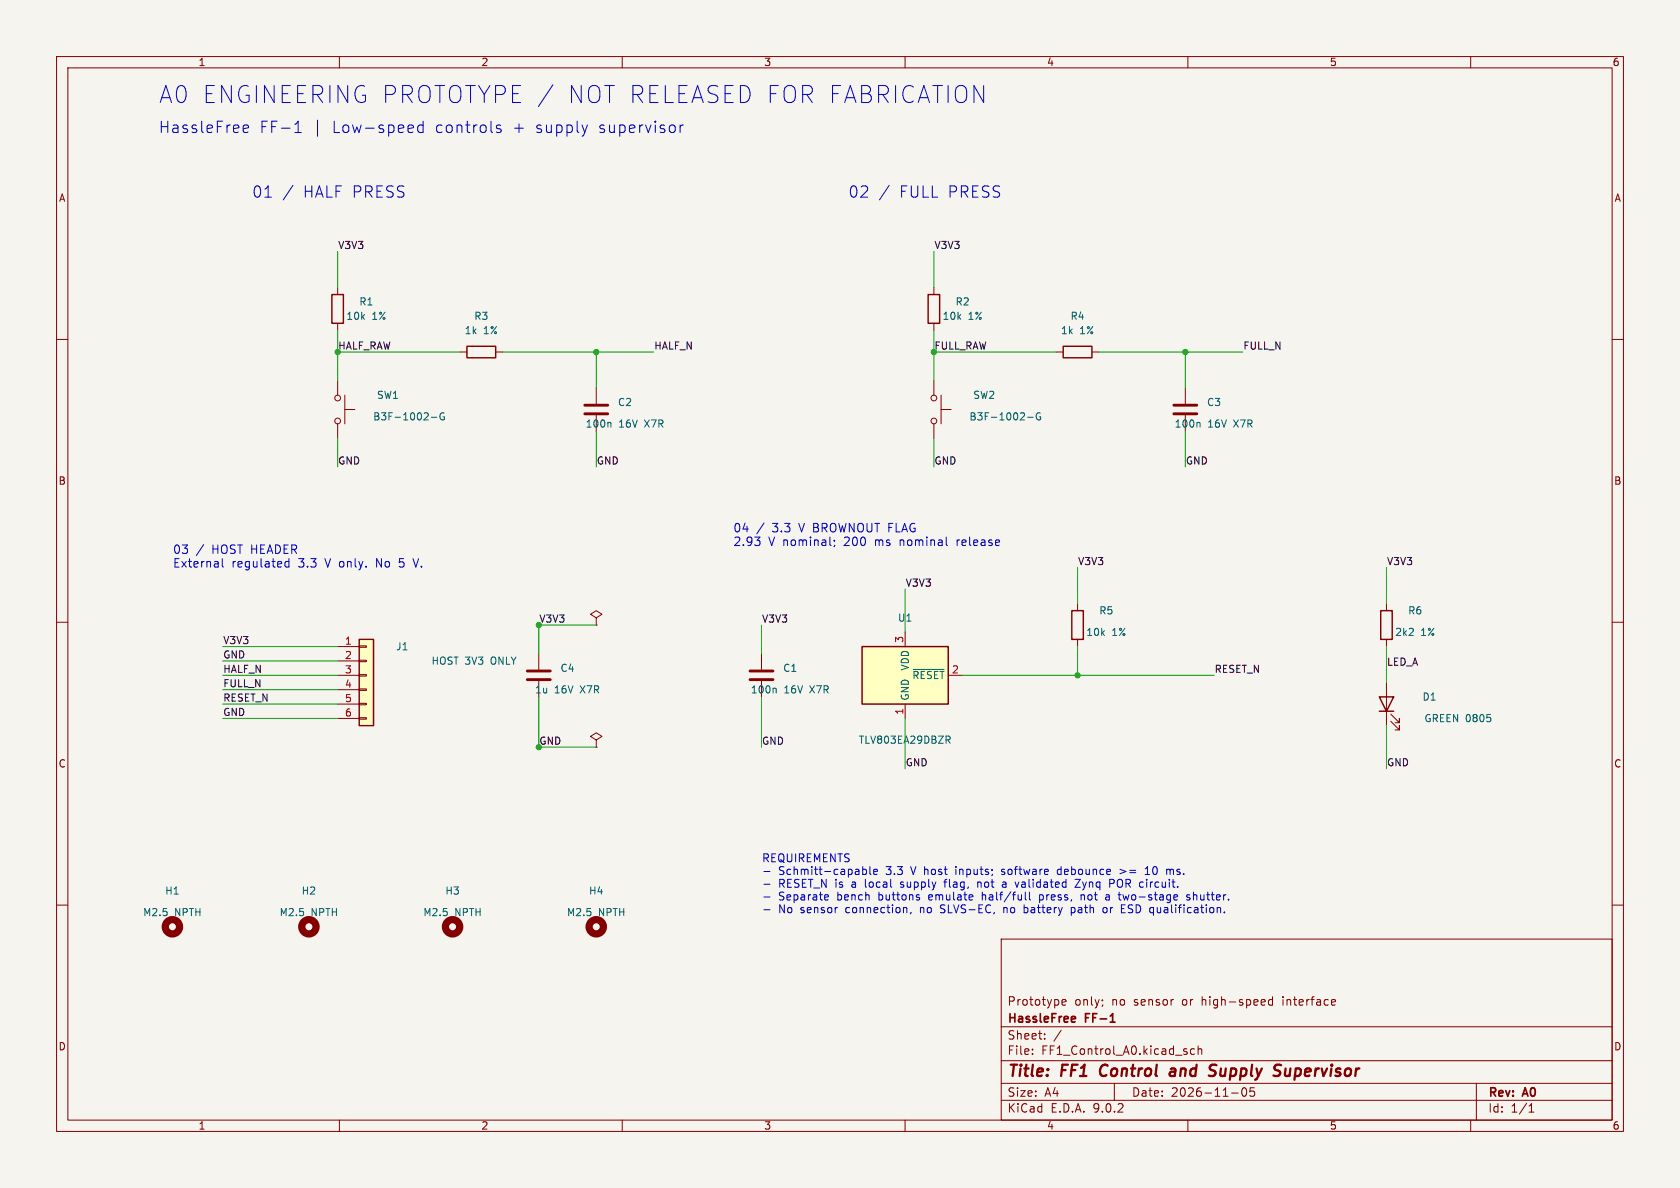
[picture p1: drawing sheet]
(kicad_sch (version 20250114) (generator "eeschema") (paper "A4") (title_block (title "FF1 Control and Supply Supervisor") (date "2026-11-05") (rev "A0") (company "HassleFree FF-1") (comment 1 "Prototype only; no sensor or high-speed interface")) (lib_symbols
(symbol "FF1:R"
  (pin_numbers (hide yes))
  (pin_names
   (offset 0))
  (exclude_from_sim no)
  (in_bom yes)
  (on_board yes)
  (property "Reference" "R" (at 2.032 0 90) (effects (font (size 1.27 1.27))))
  (property "Value" "R" (at 0 0 90) (effects (font (size 1.27 1.27))))
  (property "Footprint" "" (at -1.778 0 90) (effects (font (size 1.27 1.27)) (hide yes)))
  (property "Datasheet" "~" (at 0 0 0) (effects (font (size 1.27 1.27)) (hide yes)))
  (property "Description" "Resistor" (at 0 0 0) (effects (font (size 1.27 1.27)) (hide yes)))
  (symbol "R_0_1"
   (rectangle (start -1.016 -2.54) (end 1.016 2.54) (stroke (width 0.254) (type default)) (fill (type none))))
  (symbol "R_1_1"
   (pin passive line (at 0 3.81 270) (length 1.27) (name "~" (effects (font (size 1.27 1.27)))) (number "1" (effects (font (size 1.27 1.27)))))
   (pin passive line (at 0 -3.81 90) (length 1.27) (name "~" (effects (font (size 1.27 1.27)))) (number "2" (effects (font (size 1.27 1.27))))))
  (embedded_fonts no))
(symbol "FF1:C"
  (pin_numbers (hide yes))
  (pin_names
   (offset 0.254))
  (exclude_from_sim no)
  (in_bom yes)
  (on_board yes)
  (property "Reference" "C" (at 0.635 2.54 0) (effects (font (size 1.27 1.27)) (justify left)))
  (property "Value" "C" (at 0.635 -2.54 0) (effects (font (size 1.27 1.27)) (justify left)))
  (property "Footprint" "" (at 0.9652 -3.81 0) (effects (font (size 1.27 1.27)) (hide yes)))
  (property "Datasheet" "~" (at 0 0 0) (effects (font (size 1.27 1.27)) (hide yes)))
  (property "Description" "Unpolarized capacitor" (at 0 0 0) (effects (font (size 1.27 1.27)) (hide yes)))
  (symbol "C_0_1"
   (polyline (pts (xy -2.032 0.762) (xy 2.032 0.762)) (stroke (width 0.508) (type default)) (fill (type none)))
   (polyline (pts (xy -2.032 -0.762) (xy 2.032 -0.762)) (stroke (width 0.508) (type default)) (fill (type none))))
  (symbol "C_1_1"
   (pin passive line (at 0 3.81 270) (length 2.794) (name "~" (effects (font (size 1.27 1.27)))) (number "1" (effects (font (size 1.27 1.27)))))
   (pin passive line (at 0 -3.81 90) (length 2.794) (name "~" (effects (font (size 1.27 1.27)))) (number "2" (effects (font (size 1.27 1.27))))))
  (embedded_fonts no))
(symbol "FF1:LED"
  (pin_numbers (hide yes))
  (pin_names
   (offset 1.016) (hide yes))
  (exclude_from_sim no)
  (in_bom yes)
  (on_board yes)
  (property "Reference" "D" (at 0 2.54 0) (effects (font (size 1.27 1.27))))
  (property "Value" "LED" (at 0 -2.54 0) (effects (font (size 1.27 1.27))))
  (property "Footprint" "" (at 0 0 0) (effects (font (size 1.27 1.27)) (hide yes)))
  (property "Datasheet" "~" (at 0 0 0) (effects (font (size 1.27 1.27)) (hide yes)))
  (property "Description" "Light emitting diode" (at 0 0 0) (effects (font (size 1.27 1.27)) (hide yes)))
  (property "Sim.Pins" "1=K 2=A" (at 0 0 0) (effects (font (size 1.27 1.27)) (hide yes)))
  (symbol "LED_0_1"
   (polyline (pts (xy -3.048 -0.762) (xy -4.572 -2.286) (xy -3.81 -2.286) (xy -4.572 -2.286) (xy -4.572 -1.524)) (stroke (width 0) (type default)) (fill (type none)))
   (polyline (pts (xy -1.778 -0.762) (xy -3.302 -2.286) (xy -2.54 -2.286) (xy -3.302 -2.286) (xy -3.302 -1.524)) (stroke (width 0) (type default)) (fill (type none)))
   (polyline (pts (xy -1.27 0) (xy 1.27 0)) (stroke (width 0) (type default)) (fill (type none)))
   (polyline (pts (xy -1.27 -1.27) (xy -1.27 1.27)) (stroke (width 0.254) (type default)) (fill (type none)))
   (polyline (pts (xy 1.27 -1.27) (xy 1.27 1.27) (xy -1.27 0) (xy 1.27 -1.27)) (stroke (width 0.254) (type default)) (fill (type none))))
  (symbol "LED_1_1"
   (pin passive line (at -3.81 0 0) (length 2.54) (name "K" (effects (font (size 1.27 1.27)))) (number "1" (effects (font (size 1.27 1.27)))))
   (pin passive line (at 3.81 0 180) (length 2.54) (name "A" (effects (font (size 1.27 1.27)))) (number "2" (effects (font (size 1.27 1.27))))))
  (embedded_fonts no))
(symbol "FF1:SW_Push"
  (pin_numbers (hide yes))
  (pin_names
   (offset 1.016) (hide yes))
  (exclude_from_sim no)
  (in_bom yes)
  (on_board yes)
  (property "Reference" "SW" (at 1.27 2.54 0) (effects (font (size 1.27 1.27)) (justify left)))
  (property "Value" "SW_Push" (at 0 -1.524 0) (effects (font (size 1.27 1.27))))
  (property "Footprint" "" (at 0 5.08 0) (effects (font (size 1.27 1.27)) (hide yes)))
  (property "Datasheet" "~" (at 0 5.08 0) (effects (font (size 1.27 1.27)) (hide yes)))
  (property "Description" "Push button switch, generic, two pins" (at 0 0 0) (effects (font (size 1.27 1.27)) (hide yes)))
  (symbol "SW_Push_0_1"
   (circle (center -2.032 0) (radius 0.508) (stroke (width 0) (type default)) (fill (type none)))
   (polyline (pts (xy 0 1.27) (xy 0 3.048)) (stroke (width 0) (type default)) (fill (type none)))
   (circle (center 2.032 0) (radius 0.508) (stroke (width 0) (type default)) (fill (type none)))
   (polyline (pts (xy 2.54 1.27) (xy -2.54 1.27)) (stroke (width 0) (type default)) (fill (type none)))
   (pin passive line (at -5.08 0 0) (length 2.54) (name "1" (effects (font (size 1.27 1.27)))) (number "1" (effects (font (size 1.27 1.27)))))
   (pin passive line (at 5.08 0 180) (length 2.54) (name "2" (effects (font (size 1.27 1.27)))) (number "2" (effects (font (size 1.27 1.27))))))
  (embedded_fonts no))
(symbol "FF1:Conn_01x06"
  (pin_names
   (offset 1.016) (hide yes))
  (exclude_from_sim no)
  (in_bom yes)
  (on_board yes)
  (property "Reference" "J" (at 0 7.62 0) (effects (font (size 1.27 1.27))))
  (property "Value" "Conn_01x06" (at 0 -10.16 0) (effects (font (size 1.27 1.27))))
  (property "Footprint" "" (at 0 0 0) (effects (font (size 1.27 1.27)) (hide yes)))
  (property "Datasheet" "~" (at 0 0 0) (effects (font (size 1.27 1.27)) (hide yes)))
  (property "Description" "Generic connector, single row, 01x06, script generated (kicad-library-utils/schlib/autogen/connector/)" (at 0 0 0) (effects (font (size 1.27 1.27)) (hide yes)))
  (symbol "Conn_01x06_1_1"
   (rectangle (start -1.27 6.35) (end 1.27 -8.89) (stroke (width 0.254) (type default)) (fill (type background)))
   (rectangle (start -1.27 5.207) (end 0 4.953) (stroke (width 0.1524) (type default)) (fill (type none)))
   (rectangle (start -1.27 2.667) (end 0 2.413) (stroke (width 0.1524) (type default)) (fill (type none)))
   (rectangle (start -1.27 0.127) (end 0 -0.127) (stroke (width 0.1524) (type default)) (fill (type none)))
   (rectangle (start -1.27 -2.413) (end 0 -2.667) (stroke (width 0.1524) (type default)) (fill (type none)))
   (rectangle (start -1.27 -4.953) (end 0 -5.207) (stroke (width 0.1524) (type default)) (fill (type none)))
   (rectangle (start -1.27 -7.493) (end 0 -7.747) (stroke (width 0.1524) (type default)) (fill (type none)))
   (pin passive line (at -5.08 5.08 0) (length 3.81) (name "Pin_1" (effects (font (size 1.27 1.27)))) (number "1" (effects (font (size 1.27 1.27)))))
   (pin passive line (at -5.08 2.54 0) (length 3.81) (name "Pin_2" (effects (font (size 1.27 1.27)))) (number "2" (effects (font (size 1.27 1.27)))))
   (pin passive line (at -5.08 0 0) (length 3.81) (name "Pin_3" (effects (font (size 1.27 1.27)))) (number "3" (effects (font (size 1.27 1.27)))))
   (pin passive line (at -5.08 -2.54 0) (length 3.81) (name "Pin_4" (effects (font (size 1.27 1.27)))) (number "4" (effects (font (size 1.27 1.27)))))
   (pin passive line (at -5.08 -5.08 0) (length 3.81) (name "Pin_5" (effects (font (size 1.27 1.27)))) (number "5" (effects (font (size 1.27 1.27)))))
   (pin passive line (at -5.08 -7.62 0) (length 3.81) (name "Pin_6" (effects (font (size 1.27 1.27)))) (number "6" (effects (font (size 1.27 1.27))))))
  (embedded_fonts no))
(symbol "FF1:PWR_FLAG"
  (power)
  (pin_numbers (hide yes))
  (pin_names
   (offset 0) (hide yes))
  (exclude_from_sim no)
  (in_bom yes)
  (on_board yes)
  (property "Reference" "#FLG" (at 0 1.905 0) (effects (font (size 1.27 1.27)) (hide yes)))
  (property "Value" "PWR_FLAG" (at 0 3.81 0) (effects (font (size 1.27 1.27))))
  (property "Footprint" "" (at 0 0 0) (effects (font (size 1.27 1.27)) (hide yes)))
  (property "Datasheet" "~" (at 0 0 0) (effects (font (size 1.27 1.27)) (hide yes)))
  (property "Description" "Special symbol for telling ERC where power comes from" (at 0 0 0) (effects (font (size 1.27 1.27)) (hide yes)))
  (symbol "PWR_FLAG_0_0"
   (pin power_out line (at 0 0 90) (length 0) (name "~" (effects (font (size 1.27 1.27)))) (number "1" (effects (font (size 1.27 1.27))))))
  (symbol "PWR_FLAG_0_1"
   (polyline (pts (xy 0 0) (xy 0 1.27) (xy -1.016 1.905) (xy 0 2.54) (xy 1.016 1.905) (xy 0 1.27)) (stroke (width 0) (type default)) (fill (type none))))
  (embedded_fonts no))
(symbol "FF1:MountingHole"
  (pin_names
   (offset 1.016))
  (exclude_from_sim no)
  (in_bom no)
  (on_board yes)
  (property "Reference" "H" (at 0 5.08 0) (effects (font (size 1.27 1.27))))
  (property "Value" "MountingHole" (at 0 3.175 0) (effects (font (size 1.27 1.27))))
  (property "Footprint" "" (at 0 0 0) (effects (font (size 1.27 1.27)) (hide yes)))
  (property "Datasheet" "~" (at 0 0 0) (effects (font (size 1.27 1.27)) (hide yes)))
  (property "Description" "Mounting Hole without connection" (at 0 0 0) (effects (font (size 1.27 1.27)) (hide yes)))
  (symbol "MountingHole_0_1"
   (circle (center 0 0) (radius 1.27) (stroke (width 1.27) (type default)) (fill (type none))))
  (embedded_fonts no))
(symbol "FF1:TLV803EA29DBZR" (pin_names (offset 0.508)) (in_bom yes) (on_board yes)
(property "Reference" "U" (at 0 10.16 0) (effects (font (size 1.27 1.27))))
(property "Value" "TLV803EA29DBZR" (at 0 -10.16 0) (effects (font (size 1.27 1.27))))
(property "Footprint" "FF1:SOT-23" (at 0 0 0) (effects (font (size 1.27 1.27)) (hide yes)))
(property "Datasheet" "https://www.ti.com/lit/ds/symlink/tlv803e.pdf" (at 0 0 0) (effects (font (size 1.27 1.27)) (hide yes)))
(symbol "TLV803EA29DBZR_0_1" (rectangle (start -7.62 5.08) (end 7.62 -5.08) (stroke (width 0.254) (type default)) (fill (type background))))
(symbol "TLV803EA29DBZR_1_1"
(pin power_in line (at 0 7.62 270) (length 2.54) (name "VDD" (effects (font (size 1.27 1.27)))) (number "3" (effects (font (size 1.27 1.27)))))
(pin power_in line (at 0 -7.62 90) (length 2.54) (name "GND" (effects (font (size 1.27 1.27)))) (number "1" (effects (font (size 1.27 1.27)))))
(pin open_collector line (at 10.16 0 180) (length 2.54) (name "~{RESET}" (effects (font (size 1.27 1.27)))) (number "2" (effects (font (size 1.27 1.27))))))))
(symbol (lib_id "FF1:R") (at 59.69 54.61 0) (unit 1) (in_bom yes) (on_board yes) (dnp no)(property "Reference" "R1" (at 64.77 53.34 0) (effects (font (size 1.27 1.27))))(property "Value" "10k 1%" (at 64.77 55.88 0) (effects (font (size 1.27 1.27))))(property "Footprint" "FF1:R_0603_1608Metric" (at 59.69 54.61 0) (effects (font (size 1.27 1.27)) (hide yes)))(property "Datasheet" "" (at 59.69 54.61 0) (effects (font (size 1.27 1.27)) (hide yes))))
(symbol (lib_id "FF1:SW_Push") (at 59.69 72.39 270) (unit 1) (in_bom yes) (on_board yes) (dnp no)(property "Reference" "SW1" (at 68.58 69.85 90) (effects (font (size 1.27 1.27))))(property "Value" "B3F-1002-G" (at 72.39 73.66 90) (effects (font (size 1.27 1.27))))(property "Footprint" "FF1:SW_TH_Tactile_Omron_B3F-10xx" (at 59.69 72.39 90) (effects (font (size 1.27 1.27)) (hide yes)))(property "Datasheet" "https://components.omron.com/system/files/2023-01/datasheet_pdf/A070-E1.pdf" (at 59.69 72.39 90) (effects (font (size 1.27 1.27)) (hide yes))))
(symbol (lib_id "FF1:R") (at 85.09 62.23 90) (unit 1) (in_bom yes) (on_board yes) (dnp no)(property "Reference" "R3" (at 85.09 55.88 90) (effects (font (size 1.27 1.27))))(property "Value" "1k 1%" (at 85.09 58.42 90) (effects (font (size 1.27 1.27))))(property "Footprint" "FF1:R_0603_1608Metric" (at 85.09 62.23 90) (effects (font (size 1.27 1.27)) (hide yes)))(property "Datasheet" "" (at 85.09 62.23 90) (effects (font (size 1.27 1.27)) (hide yes))))
(symbol (lib_id "FF1:C") (at 105.41 72.39 0) (unit 1) (in_bom yes) (on_board yes) (dnp no)(property "Reference" "C2" (at 110.49 71.12 0) (effects (font (size 1.27 1.27))))(property "Value" "100n 16V X7R" (at 110.49 74.93 0) (effects (font (size 1.27 1.27))))(property "Footprint" "FF1:C_0603_1608Metric" (at 105.41 72.39 0) (effects (font (size 1.27 1.27)) (hide yes)))(property "Datasheet" "" (at 105.41 72.39 0) (effects (font (size 1.27 1.27)) (hide yes))))
(wire (pts (xy 59.69 44.45) (xy 59.69 50.8)) (stroke (width 0) (type default)))
(label "V3V3" (at 59.69 44.45 0) (effects (font (size 1.27 1.27)) (justify left bottom)))
(wire (pts (xy 59.69 58.42) (xy 59.69 62.23)) (stroke (width 0) (type default)))
(wire (pts (xy 59.69 62.23) (xy 59.69 67.31)) (stroke (width 0) (type default)))
(junction (at 59.69 62.23) (diameter 0) (color 0 0 0 0))
(label "HALF_RAW" (at 59.69 62.23 0) (effects (font (size 1.27 1.27)) (justify left bottom)))
(wire (pts (xy 59.69 62.23) (xy 81.28 62.23)) (stroke (width 0) (type default)))
(wire (pts (xy 88.9 62.23) (xy 105.41 62.23)) (stroke (width 0) (type default)))
(wire (pts (xy 105.41 62.23) (xy 115.57 62.23)) (stroke (width 0) (type default)))
(junction (at 105.41 62.23) (diameter 0) (color 0 0 0 0))
(label "HALF_N" (at 115.57 62.23 0) (effects (font (size 1.27 1.27)) (justify left bottom)))
(wire (pts (xy 105.41 62.23) (xy 105.41 68.58)) (stroke (width 0) (type default)))
(wire (pts (xy 105.41 76.2) (xy 105.41 82.55)) (stroke (width 0) (type default)))
(label "GND" (at 105.41 82.55 0) (effects (font (size 1.27 1.27)) (justify left bottom)))
(wire (pts (xy 59.69 77.47) (xy 59.69 82.55)) (stroke (width 0) (type default)))
(label "GND" (at 59.69 82.55 0) (effects (font (size 1.27 1.27)) (justify left bottom)))
(text "01 / HALF PRESS" (at 44.45 33.02 0) (effects (font (size 2 2)) (justify left top)))
(symbol (lib_id "FF1:R") (at 165.1 54.61 0) (unit 1) (in_bom yes) (on_board yes) (dnp no)(property "Reference" "R2" (at 170.18 53.34 0) (effects (font (size 1.27 1.27))))(property "Value" "10k 1%" (at 170.18 55.88 0) (effects (font (size 1.27 1.27))))(property "Footprint" "FF1:R_0603_1608Metric" (at 165.1 54.61 0) (effects (font (size 1.27 1.27)) (hide yes)))(property "Datasheet" "" (at 165.1 54.61 0) (effects (font (size 1.27 1.27)) (hide yes))))
(symbol (lib_id "FF1:SW_Push") (at 165.1 72.39 270) (unit 1) (in_bom yes) (on_board yes) (dnp no)(property "Reference" "SW2" (at 173.99 69.85 90) (effects (font (size 1.27 1.27))))(property "Value" "B3F-1002-G" (at 177.8 73.66 90) (effects (font (size 1.27 1.27))))(property "Footprint" "FF1:SW_TH_Tactile_Omron_B3F-10xx" (at 165.1 72.39 90) (effects (font (size 1.27 1.27)) (hide yes)))(property "Datasheet" "https://components.omron.com/system/files/2023-01/datasheet_pdf/A070-E1.pdf" (at 165.1 72.39 90) (effects (font (size 1.27 1.27)) (hide yes))))
(symbol (lib_id "FF1:R") (at 190.5 62.23 90) (unit 1) (in_bom yes) (on_board yes) (dnp no)(property "Reference" "R4" (at 190.5 55.88 90) (effects (font (size 1.27 1.27))))(property "Value" "1k 1%" (at 190.5 58.42 90) (effects (font (size 1.27 1.27))))(property "Footprint" "FF1:R_0603_1608Metric" (at 190.5 62.23 90) (effects (font (size 1.27 1.27)) (hide yes)))(property "Datasheet" "" (at 190.5 62.23 90) (effects (font (size 1.27 1.27)) (hide yes))))
(symbol (lib_id "FF1:C") (at 209.55 72.39 0) (unit 1) (in_bom yes) (on_board yes) (dnp no)(property "Reference" "C3" (at 214.63 71.12 0) (effects (font (size 1.27 1.27))))(property "Value" "100n 16V X7R" (at 214.63 74.93 0) (effects (font (size 1.27 1.27))))(property "Footprint" "FF1:C_0603_1608Metric" (at 209.55 72.39 0) (effects (font (size 1.27 1.27)) (hide yes)))(property "Datasheet" "" (at 209.55 72.39 0) (effects (font (size 1.27 1.27)) (hide yes))))
(wire (pts (xy 165.1 44.45) (xy 165.1 50.8)) (stroke (width 0) (type default)))
(label "V3V3" (at 165.1 44.45 0) (effects (font (size 1.27 1.27)) (justify left bottom)))
(wire (pts (xy 165.1 58.42) (xy 165.1 62.23)) (stroke (width 0) (type default)))
(wire (pts (xy 165.1 62.23) (xy 165.1 67.31)) (stroke (width 0) (type default)))
(junction (at 165.1 62.23) (diameter 0) (color 0 0 0 0))
(label "FULL_RAW" (at 165.1 62.23 0) (effects (font (size 1.27 1.27)) (justify left bottom)))
(wire (pts (xy 165.1 62.23) (xy 186.69 62.23)) (stroke (width 0) (type default)))
(wire (pts (xy 194.31 62.23) (xy 209.55 62.23)) (stroke (width 0) (type default)))
(wire (pts (xy 209.55 62.23) (xy 219.71 62.23)) (stroke (width 0) (type default)))
(junction (at 209.55 62.23) (diameter 0) (color 0 0 0 0))
(label "FULL_N" (at 219.71 62.23 0) (effects (font (size 1.27 1.27)) (justify left bottom)))
(wire (pts (xy 209.55 62.23) (xy 209.55 68.58)) (stroke (width 0) (type default)))
(wire (pts (xy 209.55 76.2) (xy 209.55 82.55)) (stroke (width 0) (type default)))
(label "GND" (at 209.55 82.55 0) (effects (font (size 1.27 1.27)) (justify left bottom)))
(wire (pts (xy 165.1 77.47) (xy 165.1 82.55)) (stroke (width 0) (type default)))
(label "GND" (at 165.1 82.55 0) (effects (font (size 1.27 1.27)) (justify left bottom)))
(text "02 / FULL PRESS" (at 149.86 33.02 0) (effects (font (size 2 2)) (justify left top)))
(symbol (lib_id "FF1:Conn_01x06") (at 64.77 119.38 0) (unit 1) (in_bom yes) (on_board yes) (dnp no)(property "Reference" "J1" (at 71.12 114.3 0) (effects (font (size 1.27 1.27))))(property "Value" "HOST 3V3 ONLY" (at 83.82 116.84 0) (effects (font (size 1.27 1.27))))(property "Footprint" "FF1:PinHeader_1x06_P2.54mm_Vertical" (at 64.77 119.38 0) (effects (font (size 1.27 1.27)) (hide yes)))(property "Datasheet" "" (at 64.77 119.38 0) (effects (font (size 1.27 1.27)) (hide yes))))
(wire (pts (xy 39.37 114.3) (xy 59.69 114.3)) (stroke (width 0) (type default)))
(label "V3V3" (at 39.37 114.3 0) (effects (font (size 1.27 1.27)) (justify left bottom)))
(wire (pts (xy 39.37 116.84) (xy 59.69 116.84)) (stroke (width 0) (type default)))
(label "GND" (at 39.37 116.84 0) (effects (font (size 1.27 1.27)) (justify left bottom)))
(wire (pts (xy 39.37 119.38) (xy 59.69 119.38)) (stroke (width 0) (type default)))
(label "HALF_N" (at 39.37 119.38 0) (effects (font (size 1.27 1.27)) (justify left bottom)))
(wire (pts (xy 39.37 121.92) (xy 59.69 121.92)) (stroke (width 0) (type default)))
(label "FULL_N" (at 39.37 121.92 0) (effects (font (size 1.27 1.27)) (justify left bottom)))
(wire (pts (xy 39.37 124.46) (xy 59.69 124.46)) (stroke (width 0) (type default)))
(label "RESET_N" (at 39.37 124.46 0) (effects (font (size 1.27 1.27)) (justify left bottom)))
(wire (pts (xy 39.37 127.0) (xy 59.69 127.0)) (stroke (width 0) (type default)))
(label "GND" (at 39.37 127.0 0) (effects (font (size 1.27 1.27)) (justify left bottom)))
(symbol (lib_id "FF1:C") (at 95.25 119.38 0) (unit 1) (in_bom yes) (on_board yes) (dnp no)(property "Reference" "C4" (at 100.33 118.11 0) (effects (font (size 1.27 1.27))))(property "Value" "1u 16V X7R" (at 100.33 121.92 0) (effects (font (size 1.27 1.27))))(property "Footprint" "FF1:C_0603_1608Metric" (at 95.25 119.38 0) (effects (font (size 1.27 1.27)) (hide yes)))(property "Datasheet" "" (at 95.25 119.38 0) (effects (font (size 1.27 1.27)) (hide yes))))
(wire (pts (xy 95.25 110.49) (xy 95.25 115.57)) (stroke (width 0) (type default)))
(label "V3V3" (at 95.25 110.49 0) (effects (font (size 1.27 1.27)) (justify left bottom)))
(wire (pts (xy 95.25 123.19) (xy 95.25 132.08)) (stroke (width 0) (type default)))
(label "GND" (at 95.25 132.08 0) (effects (font (size 1.27 1.27)) (justify left bottom)))
(symbol (lib_id "FF1:PWR_FLAG") (at 105.41 110.49 0) (unit 1) (in_bom no) (on_board no) (dnp no)(property "Reference" "#FLG01" (at 105.41 104.14 0) (effects (font (size 1.27 1.27)) (hide yes)))(property "Value" "PWR_FLAG" (at 105.41 106.68 0) (effects (font (size 1.27 1.27)) (hide yes)))(property "Footprint" "" (at 105.41 110.49 0) (effects (font (size 1.27 1.27)) (hide yes)))(property "Datasheet" "" (at 105.41 110.49 0) (effects (font (size 1.27 1.27)) (hide yes))))
(wire (pts (xy 95.25 110.49) (xy 105.41 110.49)) (stroke (width 0) (type default)))
(junction (at 95.25 110.49) (diameter 0) (color 0 0 0 0))
(symbol (lib_id "FF1:PWR_FLAG") (at 105.41 132.08 0) (unit 1) (in_bom no) (on_board no) (dnp no)(property "Reference" "#FLG02" (at 105.41 125.73 0) (effects (font (size 1.27 1.27)) (hide yes)))(property "Value" "PWR_FLAG" (at 105.41 129.54 0) (effects (font (size 1.27 1.27)) (hide yes)))(property "Footprint" "" (at 105.41 132.08 0) (effects (font (size 1.27 1.27)) (hide yes)))(property "Datasheet" "" (at 105.41 132.08 0) (effects (font (size 1.27 1.27)) (hide yes))))
(wire (pts (xy 95.25 132.08) (xy 105.41 132.08)) (stroke (width 0) (type default)))
(junction (at 95.25 132.08) (diameter 0) (color 0 0 0 0))
(text "03 / HOST HEADER\nExternal regulated 3.3 V only. No 5 V." (at 30.48 96.52 0) (effects (font (size 1.5 1.5)) (justify left top)))
(symbol (lib_id "FF1:TLV803EA29DBZR") (at 160.02 119.38 0) (unit 1) (in_bom yes) (on_board yes) (dnp no)(property "Reference" "U1" (at 160.02 109.22 0) (effects (font (size 1.27 1.27))))(property "Value" "TLV803EA29DBZR" (at 160.02 130.81 0) (effects (font (size 1.27 1.27))))(property "Footprint" "FF1:SOT-23" (at 160.02 119.38 0) (effects (font (size 1.27 1.27)) (hide yes)))(property "Datasheet" "https://www.ti.com/lit/ds/symlink/tlv803e.pdf" (at 160.02 119.38 0) (effects (font (size 1.27 1.27)) (hide yes))))
(symbol (lib_id "FF1:C") (at 134.62 119.38 0) (unit 1) (in_bom yes) (on_board yes) (dnp no)(property "Reference" "C1" (at 139.7 118.11 0) (effects (font (size 1.27 1.27))))(property "Value" "100n 16V X7R" (at 139.7 121.92 0) (effects (font (size 1.27 1.27))))(property "Footprint" "FF1:C_0603_1608Metric" (at 134.62 119.38 0) (effects (font (size 1.27 1.27)) (hide yes)))(property "Datasheet" "" (at 134.62 119.38 0) (effects (font (size 1.27 1.27)) (hide yes))))
(symbol (lib_id "FF1:R") (at 190.5 110.49 0) (unit 1) (in_bom yes) (on_board yes) (dnp no)(property "Reference" "R5" (at 195.58 107.95 0) (effects (font (size 1.27 1.27))))(property "Value" "10k 1%" (at 195.58 111.76 0) (effects (font (size 1.27 1.27))))(property "Footprint" "FF1:R_0603_1608Metric" (at 190.5 110.49 0) (effects (font (size 1.27 1.27)) (hide yes)))(property "Datasheet" "" (at 190.5 110.49 0) (effects (font (size 1.27 1.27)) (hide yes))))
(wire (pts (xy 160.02 104.14) (xy 160.02 111.76)) (stroke (width 0) (type default)))
(label "V3V3" (at 160.02 104.14 0) (effects (font (size 1.27 1.27)) (justify left bottom)))
(wire (pts (xy 160.02 127.0) (xy 160.02 135.89)) (stroke (width 0) (type default)))
(label "GND" (at 160.02 135.89 0) (effects (font (size 1.27 1.27)) (justify left bottom)))
(wire (pts (xy 134.62 110.49) (xy 134.62 115.57)) (stroke (width 0) (type default)))
(label "V3V3" (at 134.62 110.49 0) (effects (font (size 1.27 1.27)) (justify left bottom)))
(wire (pts (xy 134.62 123.19) (xy 134.62 132.08)) (stroke (width 0) (type default)))
(label "GND" (at 134.62 132.08 0) (effects (font (size 1.27 1.27)) (justify left bottom)))
(wire (pts (xy 190.5 100.33) (xy 190.5 106.68)) (stroke (width 0) (type default)))
(label "V3V3" (at 190.5 100.33 0) (effects (font (size 1.27 1.27)) (justify left bottom)))
(wire (pts (xy 190.5 114.3) (xy 190.5 119.38)) (stroke (width 0) (type default)))
(wire (pts (xy 170.18 119.38) (xy 190.5 119.38)) (stroke (width 0) (type default)))
(wire (pts (xy 190.5 119.38) (xy 214.63 119.38)) (stroke (width 0) (type default)))
(junction (at 190.5 119.38) (diameter 0) (color 0 0 0 0))
(label "RESET_N" (at 214.63 119.38 0) (effects (font (size 1.27 1.27)) (justify left bottom)))
(text "04 / 3.3 V BROWNOUT FLAG\n2.93 V nominal; 200 ms nominal release" (at 129.54 92.71 0) (effects (font (size 1.5 1.5)) (justify left top)))
(symbol (lib_id "FF1:R") (at 245.11 110.49 0) (unit 1) (in_bom yes) (on_board yes) (dnp no)(property "Reference" "R6" (at 250.19 107.95 0) (effects (font (size 1.27 1.27))))(property "Value" "2k2 1%" (at 250.19 111.76 0) (effects (font (size 1.27 1.27))))(property "Footprint" "FF1:R_0603_1608Metric" (at 245.11 110.49 0) (effects (font (size 1.27 1.27)) (hide yes)))(property "Datasheet" "" (at 245.11 110.49 0) (effects (font (size 1.27 1.27)) (hide yes))))
(symbol (lib_id "FF1:LED") (at 245.11 124.46 90) (unit 1) (in_bom yes) (on_board yes) (dnp no)(property "Reference" "D1" (at 252.73 123.19 90) (effects (font (size 1.27 1.27))))(property "Value" "GREEN 0805" (at 257.81 127.0 90) (effects (font (size 1.27 1.27))))(property "Footprint" "FF1:LED_0805_2012Metric" (at 245.11 124.46 90) (effects (font (size 1.27 1.27)) (hide yes)))(property "Datasheet" "https://www.kingbrightusa.com/images/catalog/SPEC/APT2012SGC.pdf" (at 245.11 124.46 90) (effects (font (size 1.27 1.27)) (hide yes))))
(wire (pts (xy 245.11 100.33) (xy 245.11 106.68)) (stroke (width 0) (type default)))
(label "V3V3" (at 245.11 100.33 0) (effects (font (size 1.27 1.27)) (justify left bottom)))
(wire (pts (xy 245.11 114.3) (xy 245.11 120.65)) (stroke (width 0) (type default)))
(label "LED_A" (at 245.11 118.11 0) (effects (font (size 1.27 1.27)) (justify left bottom)))
(wire (pts (xy 245.11 128.27) (xy 245.11 135.89)) (stroke (width 0) (type default)))
(label "GND" (at 245.11 135.89 0) (effects (font (size 1.27 1.27)) (justify left bottom)))
(symbol (lib_id "FF1:MountingHole") (at 30.48 163.83 0) (unit 1) (in_bom no) (on_board yes) (dnp no)(property "Reference" "H1" (at 30.48 157.48 0) (effects (font (size 1.27 1.27))))(property "Value" "M2.5 NPTH" (at 30.48 161.29 0) (effects (font (size 1.27 1.27))))(property "Footprint" "FF1:MountingHole_2.7mm_M2.5" (at 30.48 163.83 0) (effects (font (size 1.27 1.27)) (hide yes)))(property "Datasheet" "" (at 30.48 163.83 0) (effects (font (size 1.27 1.27)) (hide yes))))
(symbol (lib_id "FF1:MountingHole") (at 54.61 163.83 0) (unit 1) (in_bom no) (on_board yes) (dnp no)(property "Reference" "H2" (at 54.61 157.48 0) (effects (font (size 1.27 1.27))))(property "Value" "M2.5 NPTH" (at 54.61 161.29 0) (effects (font (size 1.27 1.27))))(property "Footprint" "FF1:MountingHole_2.7mm_M2.5" (at 54.61 163.83 0) (effects (font (size 1.27 1.27)) (hide yes)))(property "Datasheet" "" (at 54.61 163.83 0) (effects (font (size 1.27 1.27)) (hide yes))))
(symbol (lib_id "FF1:MountingHole") (at 80.01 163.83 0) (unit 1) (in_bom no) (on_board yes) (dnp no)(property "Reference" "H3" (at 80.01 157.48 0) (effects (font (size 1.27 1.27))))(property "Value" "M2.5 NPTH" (at 80.01 161.29 0) (effects (font (size 1.27 1.27))))(property "Footprint" "FF1:MountingHole_2.7mm_M2.5" (at 80.01 163.83 0) (effects (font (size 1.27 1.27)) (hide yes)))(property "Datasheet" "" (at 80.01 163.83 0) (effects (font (size 1.27 1.27)) (hide yes))))
(symbol (lib_id "FF1:MountingHole") (at 105.41 163.83 0) (unit 1) (in_bom no) (on_board yes) (dnp no)(property "Reference" "H4" (at 105.41 157.48 0) (effects (font (size 1.27 1.27))))(property "Value" "M2.5 NPTH" (at 105.41 161.29 0) (effects (font (size 1.27 1.27))))(property "Footprint" "FF1:MountingHole_2.7mm_M2.5" (at 105.41 163.83 0) (effects (font (size 1.27 1.27)) (hide yes)))(property "Datasheet" "" (at 105.41 163.83 0) (effects (font (size 1.27 1.27)) (hide yes))))
(text "A0 ENGINEERING PROTOTYPE / NOT RELEASED FOR FABRICATION" (at 27.94 15.24 0) (effects (font (size 3 3)) (justify left top)))
(text "HassleFree FF-1 | Low-speed controls + supply supervisor" (at 27.94 21.59 0) (effects (font (size 2 2)) (justify left top)))
(text "REQUIREMENTS\n- Schmitt-capable 3.3 V host inputs; software debounce >= 10 ms.\n- RESET_N is a local supply flag, not a validated Zynq POR circuit.\n- Separate bench buttons emulate half/full press, not a two-stage shutter.\n- No sensor connection, no SLVS-EC, no battery path or ESD qualification." (at 134.62 151.13 0) (effects (font (size 1.4 1.4)) (justify left top)))
(embedded_fonts no))
